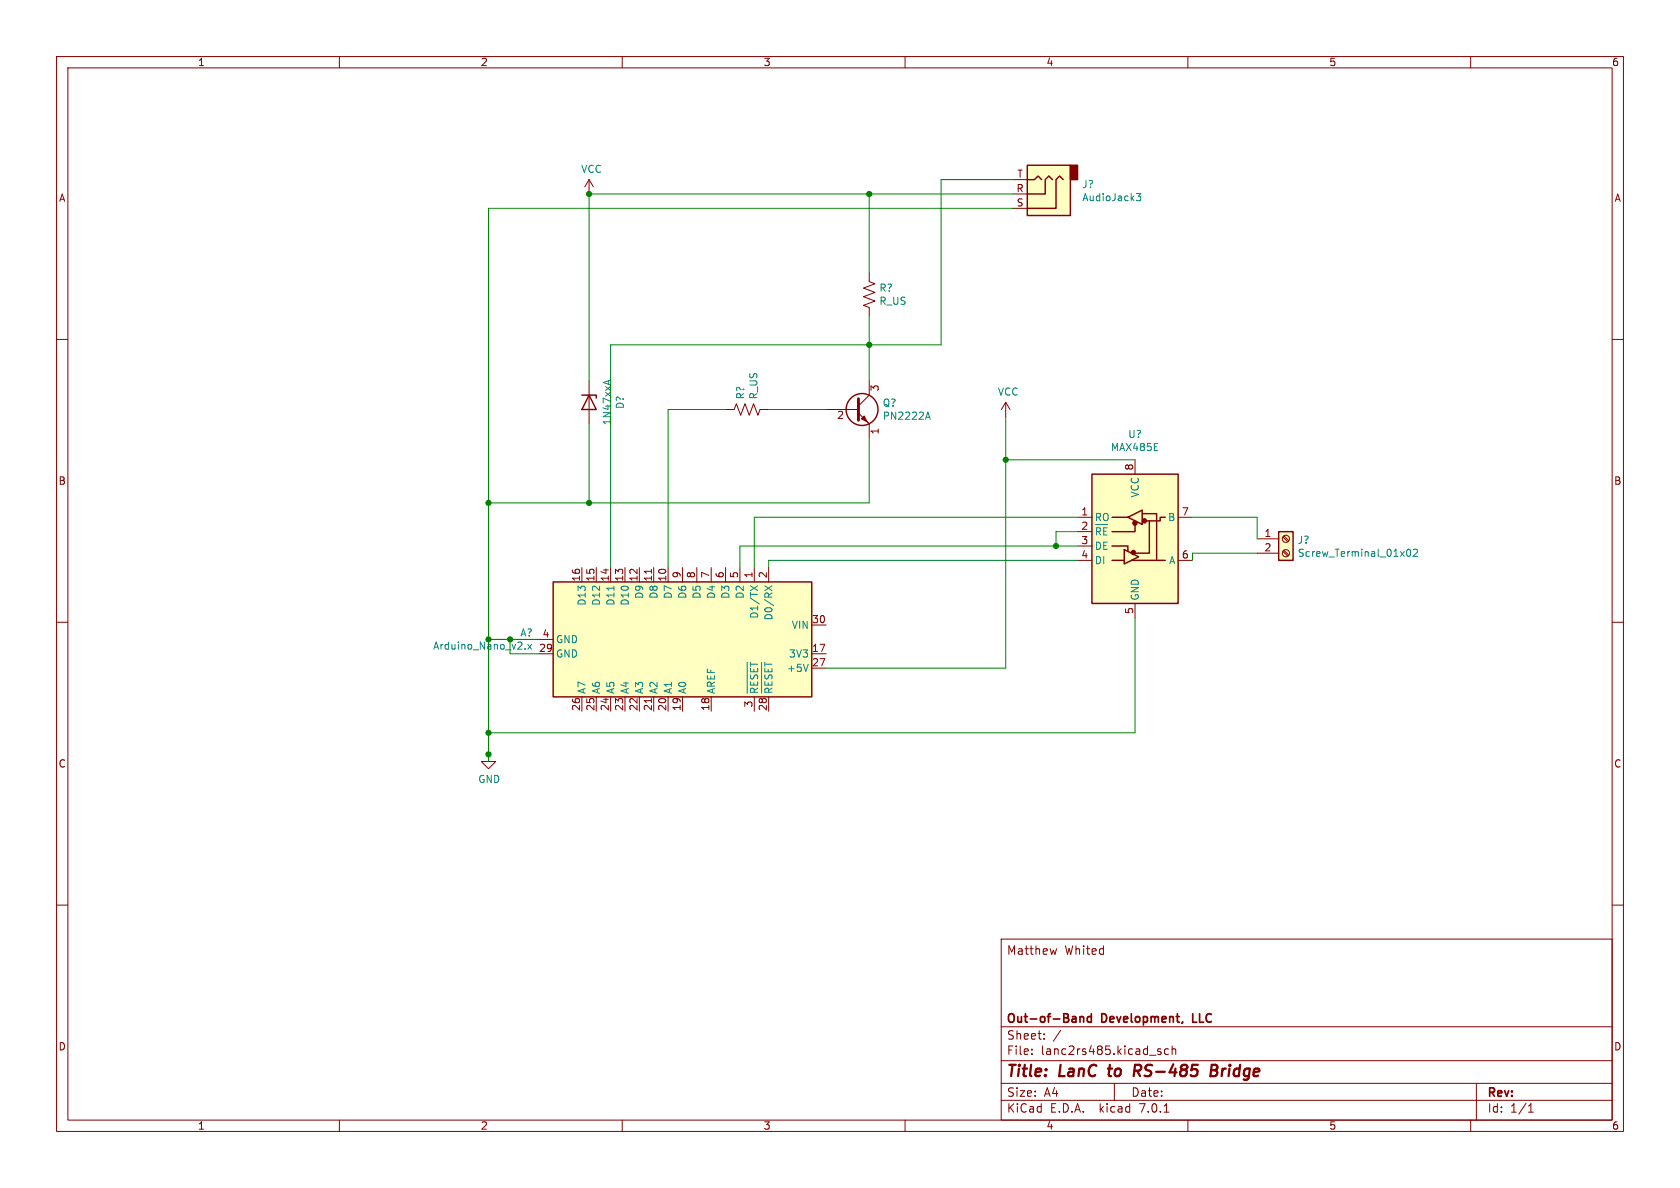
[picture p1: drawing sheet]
<svg xmlns="http://www.w3.org/2000/svg" width="297mm" height="210mm" viewBox="0 0 297 210" stroke-linecap="round" stroke-linejoin="round" font-family="sans-serif">
<g fill="none" stroke="#840000" stroke-width=".18">
<path d="M10 10h277v190h-277zM12 12h273v186h-273zM60 10v2M110 10v2M160 10v2M210 10v2M260 10v2M104.1 31.8l-.7 1.2M104.1 31.8v2.5M104.1 31.8l.8 1.2M179.1 34.3h2.5M179.1 36.8h2.5"/>
<path d="M179.1 31.8h2.5M10 60h2M153.7 48.3v1.5l1 .4-2 .7 2 .8-2 .8 2 .7-2 .8 1 .4v1.5M285 60h2M104.1 67.3v7.6M128.3 72.4h1.5l.4-1 .7 2 .8-2 .8 2 .7-2 .8 2 .4-1h1.5M146 72.4h5.8M151.8 73l1.9 1.9v2.6M153 74.3l.5 .5M153.7 67.3v2.6l-1.9 1.9M177.8 71.1l-.8 1.3M177.8 71.1v2.6"/>
<path d="M177.8 71.1l.8 1.3M190.5 91.4h2.5M190.5 94h2.5M190.5 96.5h2.5M190.5 99.1h2.5M200.7 81.3v2.5M201.9 90.8h.1M208.3 91.4h2.5M208.3 99.1h2.5M222.2 95.3h3.9M222.2 97.8h3.9M226.8 97.5l.9 .8"/>
<path d="M226.8 94.9l.9 .9M227 97.3l.8 .8M227 94.7l.8 .9M10 110h2M95.2 115.6h2.6M95.2 113h2.6M102.9 100.3v2.6M105.4 100.3v2.6M107.9 100.3v2.6M110.5 100.3v2.6M113 100.3v2.6M115.2 100.6v.8"/>
<path d="M115.6 100.3v2.6M118.1 100.3v2.6M120.6 100.3v2.6M123.2 100.3v2.6M125.7 100.3v2.6M128.3 100.3v2.6M130.8 100.3v2.6M133.3 100.3v2.6M135.9 100.3v2.6M143.5 115.6h2.5M143.5 118.1h2.5M143.5 110.5h2.5"/>
<path d="M200.7 106.7v2.5M285 110h2M86.4 133.4v1.2h1.2l-1.2 1.3-1.3-1.3h1.3M102.9 123.2v2.5M105.4 123.2v2.5M107.9 123.2v2.5M110.5 123.2v2.5M113 123.2v2.5M115.2 123.5v.7M115.6 123.2v2.5M118.1 123.2v2.5M120.6 123.2v2.5"/>
<path d="M125.7 123.2v2.5M133.3 123.2v2.5M135.9 123.2v2.5M10 160h2M285 160h2M177 166h108v32h-108zM186.8 167.7l-.3 1M60 198v2M110 198v2M160 198v2M177 194.5h108M177 191.5h108"/>
<path d="M177 187.5h108M177 181.5h108M182.4 186.3v.1M182.4 185.5v.1M184.6 183.6v.1M184.6 182.8v.1M197 191.5v3M204.6 185.7l.7 .4-.2 .3-.5-.1M205.2 185.5l-.3-.1-.3 .2M205.8 196.6h.8M206.6 185.5l-.5-.1-.2 .3v.4l.1 .2h.6M207.2 185.5l.2-.1 .4 .1 .1 .9"/>
<path d="M207.2 184.9v1.5M210 198v2M260 198v2M261 191.5v6.5M270.2 196.6h.9M270.2 195.5l.4-.4v1.5"/>
<circle cx="227.3" cy="97.8" r=".63"/>
<circle cx="227.3" cy="95.2" r=".63"/>
</g>
<path d="M195.8 188.9h.8M196.2 188.2l-.1 1.9M200.5 189.3h.8M201.4 188.2h-.7l-.3 2M214.1 189.2h.7M214.8 189.2l.3 .1 .1 .3M215.2 188.4l-.3-.2h-.7l-.2 2h.7l.5-.3M215.2 188.8l-.4 .4" fill="none" stroke="#840000" stroke-width=".4"/>
<path d="M190.9 179.7v1M190.9 179.8l.2-.1 .4 .1 .1 .9M192.9 179.8l-.4-.1-.3 .3v.4l.2 .2h.5M192.9 179.2v1.5" fill="none" stroke="#840000" stroke-width=".3"/>
<g fill="#ffffc2" stroke="#ffffc2" stroke-width=".18">
<path d="M226.1 94h2.5v5.1h-2.5z"/>
<path d="M181.6 29.2h7.6v8.9h-7.6z"/>
<path d="M193 83.8h15.3v22.9h-15.3z"/>
<path d="M97.8 102.9h45.7v20.3h-45.7z"/>
</g>
<g fill="none" stroke="#840000" stroke-width=".25">
<path d="M181.6 29.2h7.6v8.9h-7.6zM181.6 31.8h1.3l.6-.7 .6 .7M186.1 31.8l-.7-.7-.6 .7v2.5h-3.2M188 31.8l-.7-.7-.6 .7v5h-5.1M102.9 69.9h2.5v.5M104.1 69.9l1.3 2.5h-2.5zM193 83.8h15.3v22.9h-15.3zM196.6 96.5h2.8v.7M196.6 99.1h2.2M196.6 91.4h2.8M198.8 97.2l2.5 1.2-2.5 1.3zM199.4 91.4l2.5-1.2v2.5z"/>
<path d="M199.4 97.2v.2M200 99.1h6M200.7 92.7v1.3h-4.1M201.9 90.8h2.6v8.3M203.2 92.1v5.7h-2.5M206 91.4h-.9v.7h-2.5M226.1 94h2.5v5.1h-2.5zM97.8 102.9h45.7v20.3h-45.7z"/>
<circle cx="152.4" cy="72.4" r="2.82"/>
</g>
<g fill="none" stroke="#008484" stroke-width=".18">
<path d="M200.9 34.2h.8l-.4 .5 .3 .1v.6l-.2 .1-.5-.1M107.5 67.3v.6M107.9 67.2l-1.3 .4M163.7 73.8h.6M164 72.9l.5 1.2M194.6 93.5l-.3-.2h-.4v1.3M195.7 93.3h-.6v1.3M248.8 97.2l.2-.1a.68 .68 0 0 1 .4 .6 .68 .68 0 0 1-.4 .7l-.2-.2-.1-.3zM249.9 97.2l.5-.1 .2 .3-.8 1h.8M92.8 114.6v.2M93.3 113.9l.7 .9M94 113.9l-.7 .9"/>
<path d="M108.5 103.6v.7M132.1 117.1v5.5M132.7 103.6l1.2 .8M132.7 118.1v.7h1.2M132.7 117.4h1.2M132.7 117.1v.7M132.7 119.3v.5l.2 .2M133.9 103.6l-1.2 .8M134.6 117.1v5.5M135.2 103.6l1.3 .8M135.2 118.8h1.3M135.2 117.4h1.3"/>
<path d="M136.5 103.6l-1.3 .8M142.9 117.4l-.4 1.3M132.7 120.5v.6h1.2M132.9 121.7l-.2 .2v.5h1.2M135.2 122.4h1.3M135.2 121.1h1.3"/>
</g>
<g fill="#840000" stroke="#840000" stroke-width=".25">
<path d="M189.2 29.2h1.3v2.6h-1.3z"/>
<circle cx="200.4" cy="97.7" r=".36"/>
<circle cx="200.6" cy="92.5" r=".36"/>
<circle cx="202.3" cy="92.1" r=".36"/>
</g>
<path d="M151.8 70.5v3.8" fill="none" stroke="#840000" stroke-width=".51"/>
<path d="M152.3 74l.5-.5 .5 1z" fill="#840000" stroke="#840000" stroke-width=".18"/>
<g fill="none" stroke="#008400" stroke-width=".18">
<path d="M153.7 34.3v14M179.1 34.3h-75v33M179.1 31.8h-12.7v29.2h-58.5v39.3M179.1 36.8h-92.7v97.8M153.7 55.9v11.4M104.1 74.9v14M128.3 72.4h-10.2v27.9M135.9 72.4h10.1M153.7 77.5v11.4h-67.3M177.8 73.7v44.4h-31.8M177.8 81.3h22.9M190.5 96.5h-59.7v3.8"/>
<path d="M190.5 91.4h-57.2v8.9M190.5 94h-3.8v2.5M190.5 99.1h-54.6v1.2M210.8 91.4h11.4v3.9M222.2 97.8h-11.4v1.3M86.4 113h8.8M90.2 113v2.6h5M200.7 109.2v20.3h-114.3"/>
</g>
<g fill="#008400" stroke="#008400" stroke-width=".18">
<circle cx="153.7" cy="34.3" r=".46"/>
<circle cx="177.8" cy="81.3" r=".46"/>
<circle cx="186.7" cy="96.5" r=".46"/>
<circle cx="153.7" cy="61" r=".46"/>
<circle cx="86.4" cy="88.9" r=".46"/>
<circle cx="86.4" cy="113" r=".46"/>
<circle cx="90.2" cy="113" r=".46"/>
<circle cx="86.4" cy="133.4" r=".46"/>
<circle cx="86.4" cy="129.5" r=".46"/>
<circle cx="104.1" cy="88.9" r=".46"/>
<circle cx="104.1" cy="34.3" r=".46"/>
</g>
<g font-size="2.8" fill="#840000">
<text x="178" y="190.8">Title:</text>
<text x="187.4" y="190.8">LanC</text>
<text x="196.7" y="190.8">to</text>
<text x="201.8" y="190.8">RS-485</text>
<text x="215.9" y="190.8">Bridge</text>
</g>
<g font-size="2.1" fill="#840000">
<text x="178" y="168.9">Matthew</text>
<text x="188.2" y="168.9">Whited</text>
<text x="178" y="183.9">Sheet:</text>
<text x="178" y="181.1">Out-of-Band</text>
<text x="186.2" y="183.9">/</text>
<text x="194.9" y="181.1">Development,</text>
<text x="211.4" y="181.1">LLC</text>
<text x="178" y="186.6">File:</text>
<text x="184" y="186.6">lanc2rs485.kicad_sch</text>
<text x="178" y="196.8">KiCad</text>
<text x="178" y="194">Size:</text>
<text x="184.6" y="194">A4</text>
<text x="185.7" y="196.8">E.D.A.</text>
<text x="194.4" y="196.8">kicad</text>
<text x="200" y="194">Date:</text>
<text x="201.5" y="196.8">7.0.1</text>
<text x="263" y="194.2">Rev:</text>
<text x="263" y="196.8">Id:</text>
<text x="267" y="196.8">1/1</text>
</g>
<g font-size="1.8" fill="#840000">
<text x="35" y="11.8">1</text>
<text x="85" y="11.8">2</text>
<text x="135" y="11.8">3</text>
<text x="185" y="11.8">4</text>
<text x="235" y="11.8">5</text>
<text x="285" y="11.8">6</text>
<text x="10.4" y="35.8">A</text>
<text x="179.6" y="34">R</text>
<text x="179.8" y="31.5">T</text>
<text x="285.4" y="35.8">A</text>
<text x="179.7" y="36.6">S</text>
<text x="155.6" y="69.2" transform="rotate(-90 155.6 69.2)">3</text>
<text x="147.9" y="74.3">2</text>
<text x="155.6" y="76.9" transform="rotate(-90 155.6 76.9)">1</text>
<text x="200.4" y="83.2" transform="rotate(-90 200.4 83.2)">8</text>
<text x="10.3" y="85.8">B</text>
<text x="285.3" y="85.8">B</text>
<text x="191.1" y="91.2">1</text>
<text x="191.1" y="93.7">2</text>
<text x="208.9" y="91.2">7</text>
<text x="223.5" y="95">1</text>
<text x="191.1" y="96.3">3</text>
<text x="191.1" y="98.8">4</text>
<text x="208.9" y="98.8">6</text>
<text x="223.5" y="97.5">2</text>
<text x="102.6" y="102.9" transform="rotate(-90 102.6 102.9)">16</text>
<text x="105.2" y="102.9" transform="rotate(-90 105.2 102.9)">15</text>
<text x="107.7" y="102.9" transform="rotate(-90 107.7 102.9)">14</text>
<text x="110.2" y="102.9" transform="rotate(-90 110.2 102.9)">13</text>
<text x="112.8" y="102.9" transform="rotate(-90 112.8 102.9)">12</text>
<text x="115.3" y="102.9" transform="rotate(-90 115.3 102.9)">11</text>
<text x="117.9" y="102.9" transform="rotate(-90 117.9 102.9)">10</text>
<text x="120.4" y="102.3" transform="rotate(-90 120.4 102.3)">9</text>
<text x="122.9" y="102.3" transform="rotate(-90 122.9 102.3)">8</text>
<text x="125.5" y="102.3" transform="rotate(-90 125.5 102.3)">7</text>
<text x="128" y="102.3" transform="rotate(-90 128 102.3)">6</text>
<text x="130.6" y="102.3" transform="rotate(-90 130.6 102.3)">5</text>
<text x="133.1" y="102.3" transform="rotate(-90 133.1 102.3)">1</text>
<text x="135.6" y="102.3" transform="rotate(-90 135.6 102.3)">2</text>
<text x="95.9" y="112.8">4</text>
<text x="143.5" y="110.2">30</text>
<text x="200.4" y="108.6" transform="rotate(-90 200.4 108.6)">5</text>
<text x="95.2" y="115.3">29</text>
<text x="143.5" y="115.3">17</text>
<text x="143.5" y="117.9">27</text>
<text x="102.6" y="125.7" transform="rotate(-90 102.6 125.7)">26</text>
<text x="105.2" y="125.7" transform="rotate(-90 105.2 125.7)">25</text>
<text x="107.7" y="125.7" transform="rotate(-90 107.7 125.7)">24</text>
<text x="110.2" y="125.7" transform="rotate(-90 110.2 125.7)">23</text>
<text x="112.8" y="125.7" transform="rotate(-90 112.8 125.7)">22</text>
<text x="115.3" y="125.7" transform="rotate(-90 115.3 125.7)">21</text>
<text x="117.9" y="125.7" transform="rotate(-90 117.9 125.7)">20</text>
<text x="120.4" y="125.7" transform="rotate(-90 120.4 125.7)">19</text>
<text x="125.5" y="125.7" transform="rotate(-90 125.5 125.7)">18</text>
<text x="133.1" y="125.1" transform="rotate(-90 133.1 125.1)">3</text>
<text x="135.6" y="125.7" transform="rotate(-90 135.6 125.7)">28</text>
<text x="10.3" y="135.8">C</text>
<text x="285.3" y="135.8">C</text>
<text x="10.3" y="185.8">D</text>
<text x="285.3" y="185.8">D</text>
<text x="35" y="199.8">1</text>
<text x="85" y="199.8">2</text>
<text x="135" y="199.8">3</text>
<text x="185" y="199.8">4</text>
<text x="235" y="199.8">5</text>
<text x="285" y="199.8">6</text>
</g>
<g font-size="1.8" fill="#008484">
<text x="102.7" y="30.7">VCC</text>
<text x="191.3" y="33.4">J?</text>
<text x="191.3" y="35.7">AudioJack3</text>
<text x="155.4" y="51.7">R?</text>
<text x="155.4" y="54">R_US</text>
<text x="131.7" y="70.7" transform="rotate(-90 131.7 70.7)">R?</text>
<text x="134" y="70.7" transform="rotate(-90 134 70.7)">R_US</text>
<text x="176.4" y="70.1">VCC</text>
<text x="108.1" y="75.2" transform="rotate(-90 108.1 75.2)">1N47xxA</text>
<text x="110.5" y="72.4" transform="rotate(-90 110.5 72.4)">D?</text>
<text x="156" y="72">Q?</text>
<text x="156" y="74.4">PN2222A</text>
<text x="199.4" y="77.6">U?</text>
<text x="196.3" y="79.9">MAX485E</text>
<text x="201.5" y="88.1" transform="rotate(-90 201.5 88.1)">VCC</text>
<text x="193.5" y="92.3">RO</text>
<text x="193.5" y="95.4">~{RE}</text>
<text x="206.4" y="92.3">B</text>
<text x="193.5" y="97.3">DE</text>
<text x="193.5" y="99.9">DI</text>
<text x="206.6" y="99.9">A</text>
<text x="229.4" y="96.3">J?</text>
<text x="229.4" y="98.6">Screw_Terminal_01x02</text>
<text x="103.7" y="107.2" transform="rotate(-90 103.7 107.2)">D13</text>
<text x="106.2" y="107.2" transform="rotate(-90 106.2 107.2)">D12</text>
<text x="108.8" y="107.2" transform="rotate(-90 108.8 107.2)">D11</text>
<text x="111.3" y="107.2" transform="rotate(-90 111.3 107.2)">D10</text>
<text x="113.9" y="106" transform="rotate(-90 113.9 106)">D9</text>
<text x="116.4" y="106" transform="rotate(-90 116.4 106)">D8</text>
<text x="118.9" y="106" transform="rotate(-90 118.9 106)">D7</text>
<text x="121.5" y="106" transform="rotate(-90 121.5 106)">D6</text>
<text x="124" y="106" transform="rotate(-90 124 106)">D5</text>
<text x="126.6" y="106" transform="rotate(-90 126.6 106)">D4</text>
<text x="129.1" y="106" transform="rotate(-90 129.1 106)">D3</text>
<text x="131.6" y="106" transform="rotate(-90 131.6 106)">D2</text>
<text x="201.5" y="106.2" transform="rotate(-90 201.5 106.2)">GND</text>
<text x="91.9" y="112.7">A?</text>
<text x="98.3" y="113.9">GND</text>
<text x="134.2" y="109.5" transform="rotate(-90 134.2 109.5)">D1/TX</text>
<text x="136.7" y="109.8" transform="rotate(-90 136.7 109.8)">D0/RX</text>
<text x="139.9" y="111.3">VIN</text>
<text x="76.5" y="115">Arduino_Nano_v2.x</text>
<text x="98.3" y="116.4">GND</text>
<text x="139" y="118.9">+5V</text>
<text x="139.4" y="116.4">3V3</text>
<text x="103.7" y="122.7" transform="rotate(-90 103.7 122.7)">A7</text>
<text x="106.2" y="122.7" transform="rotate(-90 106.2 122.7)">A6</text>
<text x="108.8" y="122.7" transform="rotate(-90 108.8 122.7)">A5</text>
<text x="111.3" y="122.7" transform="rotate(-90 111.3 122.7)">A4</text>
<text x="113.9" y="122.7" transform="rotate(-90 113.9 122.7)">A3</text>
<text x="116.4" y="122.7" transform="rotate(-90 116.4 122.7)">A2</text>
<text x="118.9" y="122.7" transform="rotate(-90 118.9 122.7)">A1</text>
<text x="121.5" y="122.7" transform="rotate(-90 121.5 122.7)">A0</text>
<text x="126.6" y="122.7" transform="rotate(-90 126.6 122.7)">AREF</text>
<text x="134.8" y="122.7" transform="rotate(-90 134.8 122.7)">~{RESET}</text>
<text x="137.3" y="122.7" transform="rotate(-90 137.3 122.7)">~{RESET}</text>
<text x="84.5" y="138.6">GND</text>
</g>
</svg>
